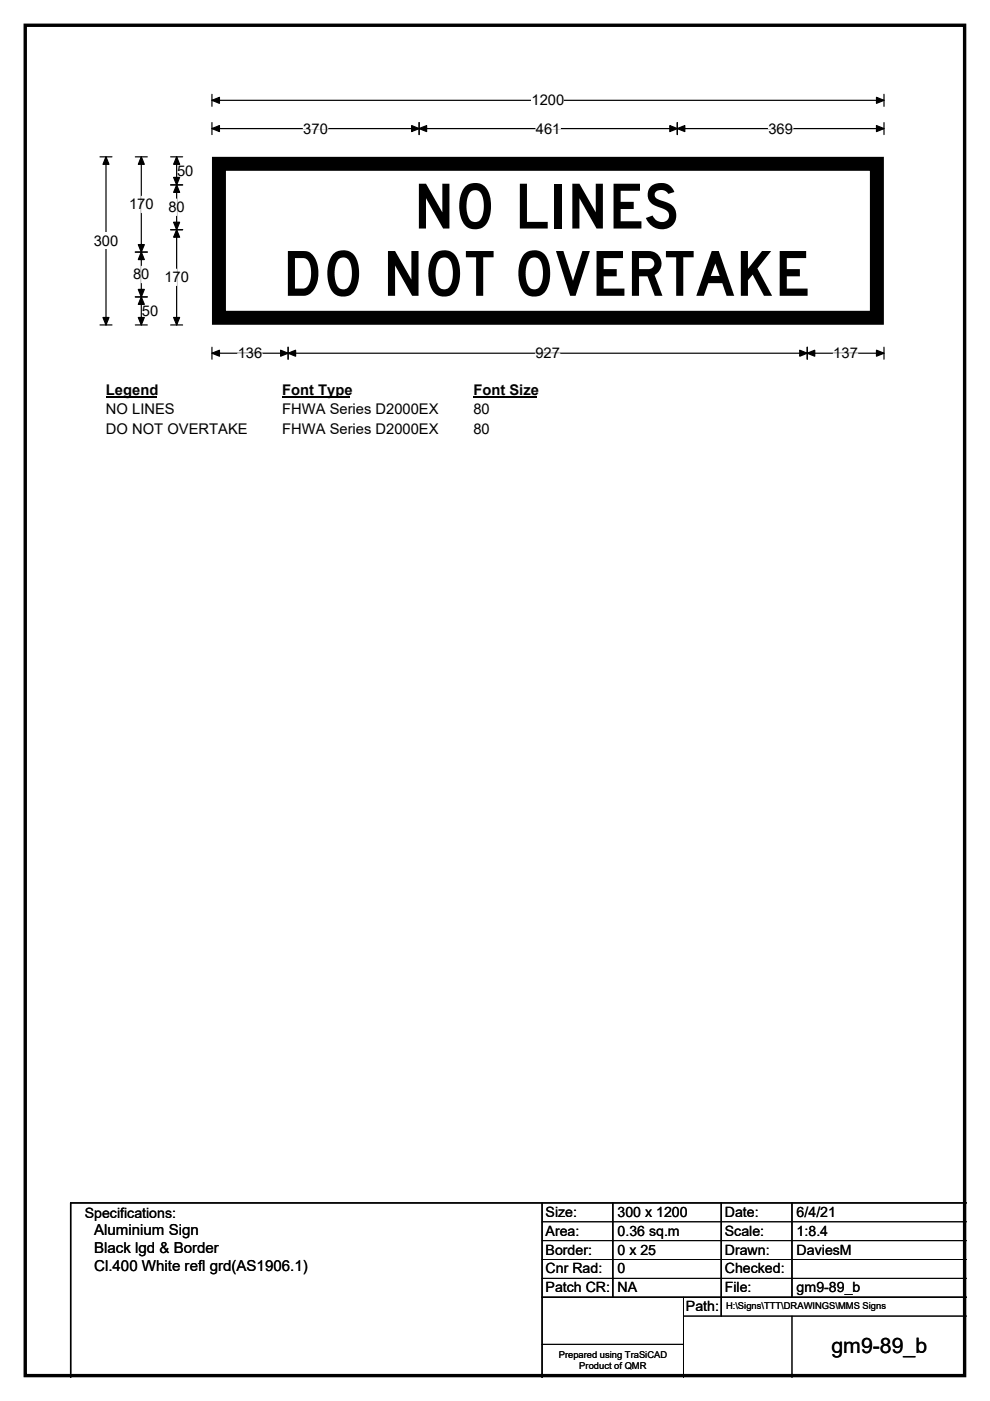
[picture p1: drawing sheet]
<svg xmlns="http://www.w3.org/2000/svg" width="210mm" height="297mm" viewBox="0 0 210 297" stroke-linecap="round" stroke-linejoin="round" font-family="sans-serif">
<path d="M5.4 5.4h199.2v286.3h-199.2z" fill="none" stroke="#000" stroke-width=".72"/>
<path d="M45 21.3h142.5M45 20v2.5M187.5 20v2.5" fill="none" stroke="#000" stroke-width=".25"/>
<path d="M45 21.3l1.5-.7v1.3zM185.9 20.6l1.6 .7-1.6 .6z" fill="#000" stroke="#000" stroke-width=".25"/>
<path d="M112.8 19.5h6.9v3.5h-6.9z" fill="#fff"/>
<g fill="none" stroke="#000" stroke-width=".25">
<path d="M21.2 33.3h2.5M22.5 33.3v35.6M45 27.3h142.5M45 26v2.5M88.9 26v2.5M143.7 26v2.5M187.5 26v2.5M21.2 68.9h2.5M45 73.6v2.6M45 74.9h142.5M61.1 73.6v2.6M171.2 73.6v2.6"/>
<path d="M187.5 73.6v2.6"/>
</g>
<g fill="#000" stroke="#000" stroke-width=".25">
<path d="M22.5 33.3l.6 1.5h-1.3zM45 27.3l1.5-.7v1.3zM88.9 27.3l1.6-.7v1.3zM87.3 26.6l1.6 .7-1.6 .6zM142.1 26.6l1.6 .7-1.6 .6zM143.7 27.3l1.5-.7v1.3zM185.9 26.6l1.6 .7-1.6 .6zM21.8 67.3h1.3l-.6 1.6zM45 74.9l1.5-.6v1.2zM61.1 74.9l1.6-.6v1.2zM59.5 74.3l1.6 .6-1.6 .6zM169.6 74.3l1.6 .6-1.6 .6z"/>
<path d="M171.2 74.9l1.6-.6v1.2zM185.9 74.3l1.6 .6-1.6 .6z"/>
</g>
<path d="M64.3 27.3h5.2M113.7 27.3h5.2M163 27.3h5.2M50.4 74.9h5.2M113.6 74.9h5.2M176.7 74.9h5.2" fill="none" stroke="#fff" stroke-width=".25"/>
<path d="M19.9 49.3h5.2v3.5h-5.2z" fill="#fff"/>
<path d="M28.7 33.3h2.5M30 33.3v35.6M36.2 33.3h2.5M36.2 39.2h2.5M37.5 33.3v35.6M28.7 53.4h2.5M36.2 48.7h2.5M28.7 62.9h2.5M28.7 68.9h2.5M36.2 68.9h2.5" fill="none" stroke="#000" stroke-width=".25"/>
<path d="M30 33.3l.6 1.5h-1.3zM37.5 39.2l.6 1.6h-1.3zM37.5 33.3l.6 1.5h-1.3zM36.8 37.6h1.3l-.6 1.6zM30 53.4l.6 1.6h-1.3zM29.3 51.9h1.3l-.6 1.5zM36.8 47.1h1.3l-.6 1.6zM37.5 48.7l.6 1.6h-1.3zM29.3 61.4h1.3l-.6 1.5zM30 62.9l.6 1.6h-1.3zM29.3 67.3h1.3l-.6 1.6zM36.8 67.3h1.3l-.6 1.6z" fill="#000" stroke="#000" stroke-width=".25"/>
<path d="M30 41.6v3.5M30 56.5v3.4M37.5 42.2v3.5M37.5 57.1v3.4" fill="none" stroke="#fff" stroke-width=".25"/>
<path d="M22.5 80.9h10.7v3.5h-10.7z" fill="#fff"/>
<path d="M22.5 84.2h10.7" fill="none" stroke="#000" stroke-width=".32"/>
<path d="M59.9 80.9h14.4v3.5h-14.4z" fill="#fff"/>
<path d="M59.9 84.2h14.4" fill="none" stroke="#000" stroke-width=".32"/>
<path d="M100.4 80.9h13.5v3.5h-13.5z" fill="#fff"/>
<path d="M100.4 84.2h13.5" fill="none" stroke="#000" stroke-width=".32"/>
<g fill="#fff">
<path d="M22.5 85.1h14.5v3.5h-14.5z"/>
<path d="M59.9 85.1h33v3.5h-33z"/>
<path d="M100.4 85.1h3.5v3.5h-3.5z"/>
<path d="M22.5 89.3h29.9v3.5h-29.9z"/>
<path d="M59.9 89.3h33v3.5h-33z"/>
<path d="M100.4 89.3h3.5v3.5h-3.5z"/>
<path d="M45 33.3h142.5v35.6h-142.5z"/>
</g>
<path d="M45 33.3h142.5v35.6h-142.5z" fill="none" stroke="#fff" stroke-width=".21"/>
<path d="M46.4 34.7h139.6v32.7h-139.6z" fill="none" stroke="#000" stroke-width="3"/>
<path d="M115 255v37M130 255v20M153 255v24M168 255v20M205 255h-190v37M115 275h90" fill="none" stroke="#000" stroke-width=".3"/>
<path d="M115 259h90M115 263h90M115 267h90M115 271h90M145 279h60M145 275v17M168 279v13M115 285h30" fill="none" stroke="#000" stroke-width=".21"/>
<g font-size="13.2">
<text x="87.7" y="48.5">NO LINES</text>
<text x="59.9" y="62.7">DO NOT OVERTAKE</text>
</g>
<text font-size="4.5" x="176.4" y="286.9">gm9-89_b</text>
<g font-size="3.2">
<text x="20" y="261.9">Aluminium Sign</text>
<text x="20" y="265.7">Black lgd &amp; Border</text>
<text x="20" y="269.6">Cl.400 White refl grd(AS1906.1)</text>
</g>
<g font-size="3.1">
<text x="112.8" y="22.3">1200</text>
<text x="64.3" y="28.3">370</text>
<text x="113.7" y="28.3">461</text>
<text x="163" y="28.3">369</text>
<text x="37.6" y="37.3">50</text>
<text x="27.4" y="44.4">170</text>
<text x="35.7" y="45">80</text>
<text x="19.9" y="52.1">300</text>
<text x="28.2" y="59.2">80</text>
<text x="34.9" y="59.9">170</text>
<text x="30.1" y="67">50</text>
<text x="50.4" y="75.9">136</text>
<text x="113.6" y="75.9">927</text>
<text x="176.7" y="75.9">137</text>
<text x="22.5" y="83.7">Legend</text>
<text x="59.9" y="83.7">Font Type</text>
<text x="100.4" y="83.7">Font Size</text>
<text x="22.5" y="87.9">NO LINES</text>
<text x="59.9" y="87.9">FHWA Series D2000EX</text>
<text x="100.4" y="87.9">80</text>
<text x="22.5" y="92.1">DO NOT OVERTAKE</text>
<text x="59.9" y="92.1">FHWA Series D2000EX</text>
<text x="100.4" y="92.1">80</text>
</g>
<g font-size="3">
<text x="115.7" y="258">Size:</text>
<text x="131" y="258">300 x 1200</text>
<text x="153.7" y="258">Date:</text>
<text x="169" y="258">6/4/21</text>
<text x="18" y="258.2">Specifications:</text>
<text x="115.7" y="262">Area:</text>
<text x="131" y="262">0.36 sq.m</text>
<text x="153.7" y="262">Scale:</text>
<text x="169" y="262">1:8.4</text>
<text x="115.7" y="266">Border:</text>
<text x="115.7" y="270">Cnr Rad:</text>
<text x="131" y="266">0 x 25</text>
<text x="131" y="270">0</text>
<text x="153.7" y="266">Drawn:</text>
<text x="153.7" y="270">Checked:</text>
<text x="169" y="266">DaviesM</text>
<text x="115.7" y="274">Patch CR:</text>
<text x="131" y="274">NA</text>
<text x="153.7" y="274">File:</text>
<text x="169" y="274">gm9-89_b</text>
<text x="145.5" y="278">Path:</text>
</g>
<g font-size="2">
<text x="154" y="277.6">H:\Signs\TTT\DRAWINGS\MMS Signs</text>
<text x="118.5" y="287.8">Prepared using TraSiCAD</text>
<text x="122.9" y="290.2">Product of QMR</text>
</g>
</svg>
